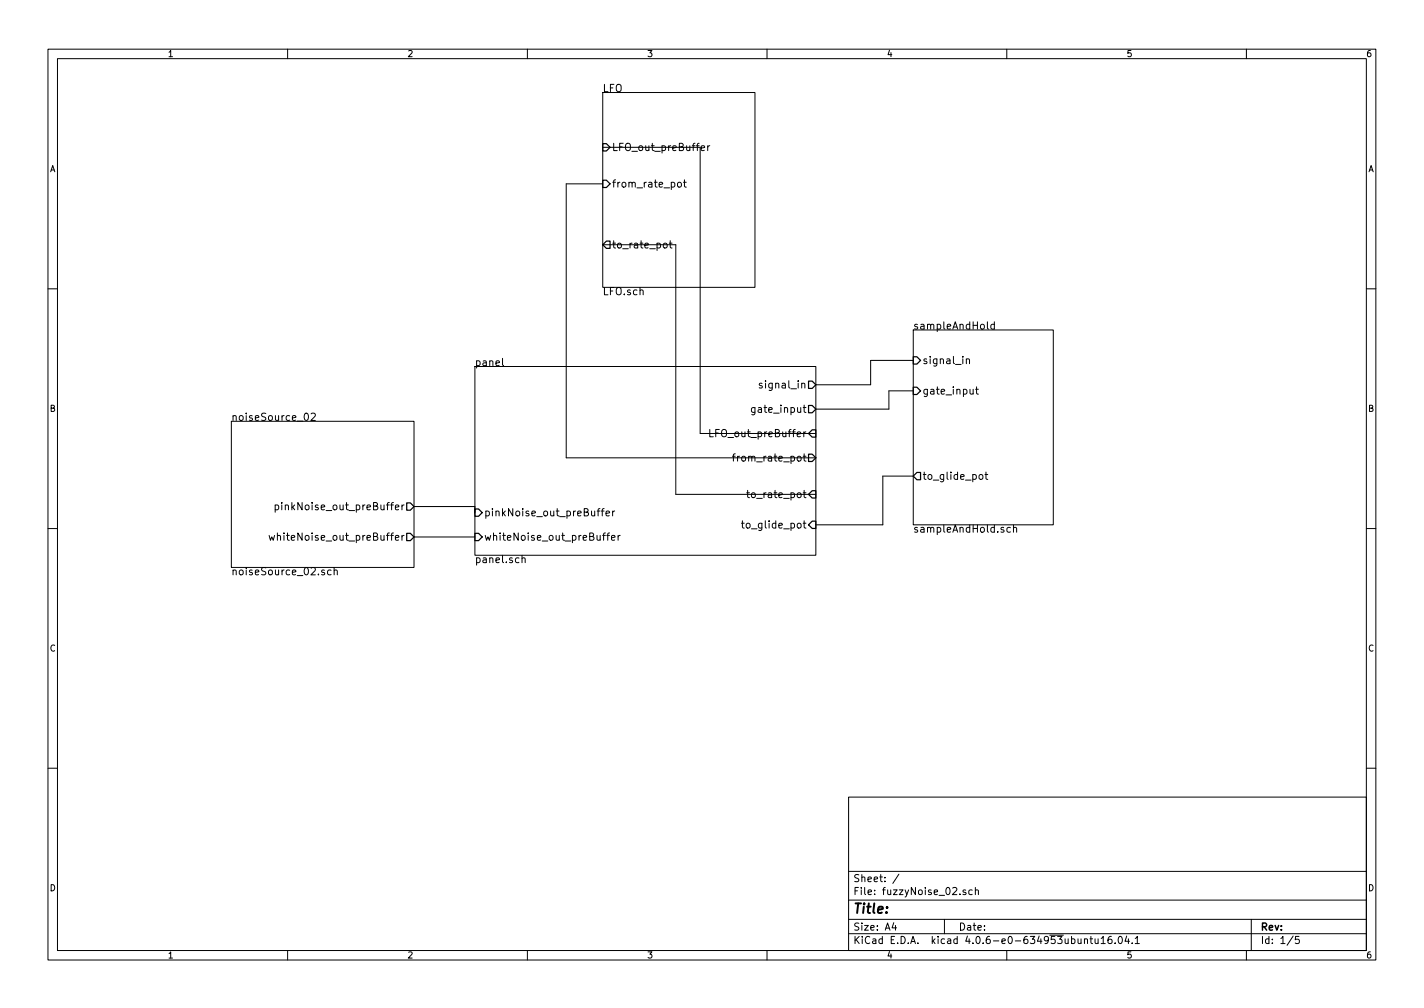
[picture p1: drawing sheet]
<svg xmlns="http://www.w3.org/2000/svg" width="297mm" height="210mm" viewBox="0 0 297 210" stroke-linecap="round" stroke-linejoin="round" font-family="sans-serif">
<g fill="none" stroke="#000" stroke-width=".21">
<path d="M10 10.3h277v189.9h-277zM12 12.2h273v186.1h-273zM60 10.3v1.9M110 10.3v1.9M125.7 19.3h31.8v40.6h-31.8zM160 10.3v1.9M210 10.3v1.9M260 10.3v1.9M125.7 30.7h20.3v59.7h24.2M125.7 38.3h-7.6v57.2h52.1M141.5 38.1l.3-.1 .3 .3v.5l-.3 .2h-.3l-.2-.2zM142.6 38h.6"/>
<path d="M142.8 37.5v1.3l.4 .2M146.3 30.9l.7-.1-.1-.3-.4-.1-.2 .2v.7h.6M147.6 30.4v1M148.1 30.4l-.5 .3M125.7 51h15.3v52.1h29.2M138.5 50.8l.4-.1 .3 .3v.5l-.3 .2h-.4l-.1-.2zM139.6 50.7h.6M139.8 50.2v1.3l.4 .2M10 60.2h2M99.1 76.4h71.1v39.4h-71.1zM104.8 74.7v1.4l.3 .2M190.5 68.8h29.2v40.7h-29.2z"/>
<path d="M190.5 75.2h-8.9v5.1h-11.4M201.6 75l.1-.1a.36 .36 0 0 1 .5 .2v.8M201.6 74.8v1.1M206 67.1v1.3l.2 .3M207.4 67.7l-.4-.1-.3 .3 .1 .7h.6M207.4 67.1v1.6M285 60.2h2M48.3 87.9h38.1v30.5h-38.1zM63.6 86.3l.2-.1a.81 .81 0 0 1 .6 .7 .81 .81 0 0 1-.6 .8l-.2-.2-.2-.4zM64.9 86.3l.6-.1 .3 .4-1 1.1h1M148.1 89.6v1.5h.7M152.8 95.2h.6"/>
<path d="M153.4 94.7l-.4 .2v1.3M157.5 85v1.3l-.3 .2h-.4M157.5 85.1l-.5-.1-.3 .3 .2 .6h.6M159 80l-.4-.1-.2 .3v.2l.6 .1v.4h-.6M167.5 95.2h.6M167.5 85h.6M167.7 94.7v1.3l.4 .2M167.7 84.5v1.3l.4 .2M168.1 90.1l-.4 .3M190.5 81.5h-5.1v3.8h-15.2M190.5 99.3h-6.4v10.2h-13.9M203.5 81.2h.6"/>
<path d="M203.7 80.7v1.3l.4 .2M204.3 99.1l.2-.1 .5 .1v.6l-.1 .2-.4 .1-.2-.2zM205.5 99h.5M205.7 98.5v1.3l.3 .2M10 110.3h2M56.1 111.7l.3 1 .3-.7 .3 .7 .3-1M57.4 105.4l.4-.1 .3 .3-.1 .7h-.6M57.4 105.3v1.6M69.1 119l-.5-.1-.3 .3 .2 .6h.6M69.7 119h.1a.36 .36 0 0 1 .6 .1v.8M69.7 118.4v1.5M82.5 112.2l.7-.2-.1-.2-.4-.1-.2 .2v.7h.6"/>
<path d="M82.5 105.8l.7-.1-.1-.3-.4-.1-.2 .3v.7h.6M83.8 105.3v1M83.8 111.7v1M84.3 111.7l-.5 .3M84.3 105.3l-.5 .3M86.4 105.7h12.7v1.2M86.4 112h12.7M108.9 116.5l.1-.1a.36 .36 0 0 1 .6 .2v.8M108.9 115.8v1.6M124.6 106.6h.5M125.1 106.1l-.3 .2v1.3M125.4 106.6h.6"/>
<path d="M125.7 111.7h.6M126 106.1l-.4 .2v1.3M126.3 111.2l-.4 .2v1.3M126.4 107.1l.8-.1-.1-.3-.5-.1-.2 .2 .1 .7h.6M126.6 111.7h.6M127.2 111.2l-.4 .2v1.3M127.6 112.2l.7-.2-.1-.2-.4-.1-.2 .2v.7h.6M127.8 106.6v1M128.2 106.6l-.4 .3M128.9 111.7v1M129.4 111.7l-.5 .3M154.7 109.1h.5"/>
<path d="M154.9 108.6v1.4l.3 .2M155.8 102.8h.5M156 102.3v1.3l.3 .2M167.5 109.1h.6M167.7 108.6v1.4l.4 .2M210.8 110.1l-.5-.1-.3 .3 .2 .6h.6M211.4 110.2l.1-.1a.36 .36 0 0 1 .6 .1v.8M211.4 109.5v1.5M285 110.3h2M10 160.2h2M177 166.3h108v32h-108zM285 160.2h2"/>
<path d="M60 198.3v1.9M110 198.3v1.9M160 198.3v1.9M177 194.8h108M177 191.8h108M177 187.8h108M177 181.8h108M186.4 192.5l-.3 1h.9M186.8 193v1M187.5 182.3l-1.3 2M197 191.8v3M201.4 185.7l-.3-.1-.2 .2v.2l.5 .2v.3h-.5"/>
<path d="M202.8 185.7l-.4-.1-.3 .3 .1 .6 .2 .1 .4-.1M203.5 185.7l.2-.1 .3 .1 .1 .9M203.5 185.1v1.5M210 198.3v1.9M226.2 196l.2-.2 .4 .1v.9M226.2 195.8v1M227.4 195.8h.5M227.6 195.3v1.3l.3 .2M228.4 195.8l.1 .9 .4 .1 .2-.1M229.1 195.8v1M229.7 195.8l.4-.5v1.5M229.7 196.8h.9"/>
<path d="M231.8 195.3l-.4 .1a1.11 1.11 0 0 0-.1 1.3l.4 .1 .2-.1 .1-.5-.3-.3-.4 .1-.2 .2M232.6 196.7v.1M233.4 195.5l.2-.2a.8 .8 0 0 1 .5 .8 .8 .8 0 0 1-.5 .7l-.4-.5zM235 195.2l-.3 1.1h.9M235.4 195.8v1M236.2 196.7v.1M236.8 195.8l.4-.5v1.5M236.8 196.8h.9M260 198.3v1.9M261 191.8v6.5M269.7 195.2l-1.2 2M271 195.3h-.7l-.1 .7h.7l.1 .2v.5l-.2 .1-.6-.1"/>
</g>
<g fill="none" stroke="#000" stroke-width=".25">
<path d="M125.7 30h.8l.8 .7-.8 .8h-.8zM125.7 37.6h.8l.8 .7-.8 .8h-.8zM125.7 51l.8-.7h.8v1.5h-.8zM168.7 79.5h.7l.8 .8-.8 .7h-.7zM190.5 74.4h.8l.7 .8-.7 .7h-.8zM168.7 94.7h.7l.8 .8-.8 .8h-.7zM168.7 84.6h.7l.8 .7-.8 .8h-.7zM169.4 89.7h.8v1.5h-.8l-.7-.8zM190.5 80.8h.8l.7 .7-.7 .8h-.8zM191.3 98.5h.7v1.6h-.7l-.8-.8zM84.8 111.2h.8l.8 .8-.8 .8h-.8zM84.8 104.9h.8l.8 .8-.8 .7h-.8z"/>
<path d="M99.1 111.2h.7l.8 .8-.8 .8h-.7zM99.1 106.2h.7l.8 .7-.8 .8h-.7zM169.4 108.7h.8v1.5h-.8l-.7-.7zM169.4 102.4h.8v1.5h-.8l-.7-.8z"/>
</g>
<text font-size="2.8" x="178" y="190.5">Title:</text>
<g font-size="2.1">
<text x="125.7" y="19.2">LFO</text>
<text x="127.7" y="31.5">LFO_out_preBuffer</text>
<text x="127.7" y="39.1">from_rate_pot</text>
<text x="127.7" y="51.8">to_rate_pot</text>
<text x="125.7" y="61.6">LFO.sch</text>
<text x="190.5" y="68.7">sampleAndHold</text>
<text x="99.1" y="76.3">panel</text>
<text x="192.4" y="75.9">signal_in</text>
<text x="159.1" y="81">signal_in</text>
<text x="192.4" y="82.3">gate_input</text>
<text x="48.3" y="87.8">noiseSource_02</text>
<text x="157.5" y="86.1">gate_input</text>
<text x="148.8" y="91.2">LFO_out_preBuffer</text>
<text x="154" y="96.3">from_rate_pot</text>
<text x="192.4" y="100.1">to_glide_pot</text>
<text x="59.1" y="106.4">pinkNoise_out_preBuffer</text>
<text x="101" y="107.7">pinkNoise_out_preBuffer</text>
<text x="156.7" y="103.9">to_rate_pot</text>
<text x="58" y="112.8">whiteNoise_out_preBuffer</text>
<text x="101" y="112.8">whiteNoise_out_preBuffer</text>
<text x="155.6" y="110.2">to_glide_pot</text>
<text x="190.5" y="111.1">sampleAndHold.sch</text>
<text x="48.3" y="120">noiseSource_02.sch</text>
<text x="99.1" y="117.4">panel.sch</text>
<text x="178" y="184">Sheet: /</text>
<text x="178" y="186.7">File: fuzzyNoise_02.sch</text>
<text x="178" y="196.9">KiCad E.D.A. kicad 4.0.6-e0-634953ubuntu16.04.1</text>
<text x="178" y="194.1">Size: A4</text>
<text x="200" y="194.1">Date:</text>
<text x="263" y="194.1">Rev:</text>
<text x="263" y="196.9">Id: 1/5</text>
</g>
<g font-size="1.8">
<text x="35" y="11.9">1</text>
<text x="85" y="11.9">2</text>
<text x="135" y="11.9">3</text>
<text x="185" y="11.9">4</text>
<text x="235" y="11.9">5</text>
<text x="285" y="11.9">6</text>
<text x="10.4" y="35.9">A</text>
<text x="285.4" y="35.9">A</text>
<text x="10.4" y="85.9">B</text>
<text x="285.4" y="85.9">B</text>
<text x="10.4" y="135.9">C</text>
<text x="285.4" y="135.9">C</text>
<text x="10.4" y="185.9">D</text>
<text x="285.4" y="185.9">D</text>
<text x="35" y="199.9">1</text>
<text x="85" y="199.9">2</text>
<text x="135" y="199.9">3</text>
<text x="185" y="199.9">4</text>
<text x="235" y="199.9">5</text>
<text x="285" y="199.9">6</text>
</g>
</svg>
